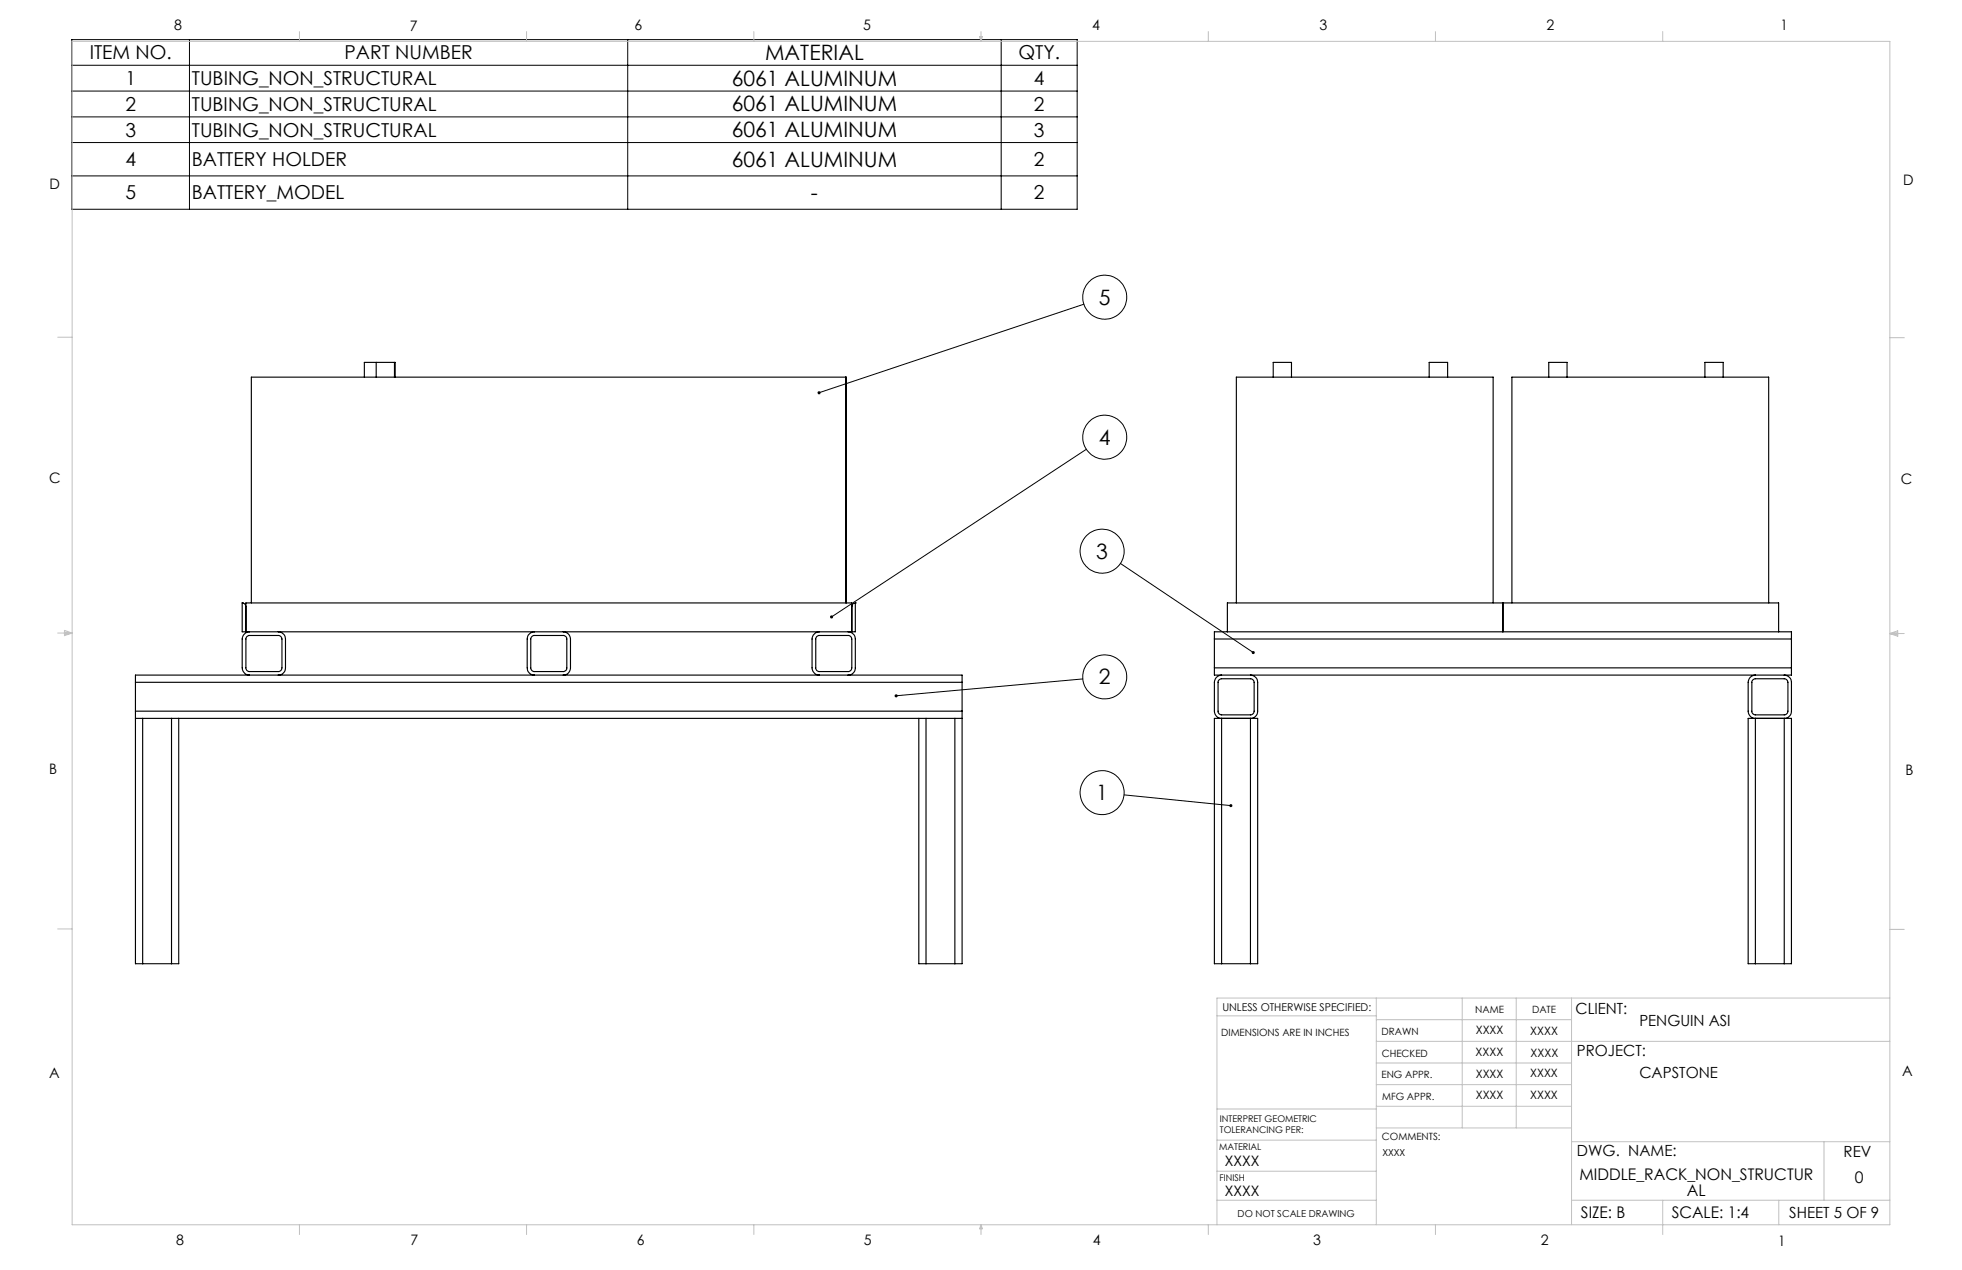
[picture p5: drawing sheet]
<svg xmlns="http://www.w3.org/2000/svg" width="432mm" height="279mm" viewBox="0 0 432 279" stroke-linecap="round" stroke-linejoin="round" font-family="sans-serif">
<g fill="none" stroke="#000" stroke-width=".22">
<path d="M15.8 8.7h221.3v37.3h-221.3zM15.8 14.4h221.3M41.7 8.7v37.3M138.1 8.7v37.3M220.3 8.7v37.3M15.8 20h221.3M15.8 25.7h221.3M15.8 31.4h221.3M15.8 38.7h221.3M238.5 66.9l-58.2 19.5M239.1 98.8l-56.1 36.9M246.6 124l29.2 19.5"/>
<path d="M238.3 149.4l-41.1 3.7M247.4 174.9l23.5 2.3"/>
<circle cx="243.1" cy="65.4" r="4.8"/>
<circle cx="243.1" cy="96.2" r="4.8"/>
<circle cx="242.6" cy="121.3" r="4.8"/>
<circle cx="243.1" cy="148.9" r="4.8"/>
<circle cx="242.6" cy="174.4" r="4.8"/>
</g>
<g fill="none" stroke="#c0c0c0" stroke-width=".22">
<path d="M15.9 9.1h400v260.4h-400zM65.9 6.9v2.2M115.9 6.9v2.2M165.9 6.9v2.2M215.6 8h.6l-.3 1.1zM215.7 8l.2 1.1M215.9 6.9v2.2M216 8l-.1 1.1M265.9 6.9v2.2M315.9 6.9v2.2M365.9 6.9v2.2M12.7 74.2h3.2"/>
<path d="M415.9 74.3h3.2M12.7 139.3h3.2M14.2 139.1l1.7 .2M14.2 138.7l1.7 .6-1.7 .5zM15.9 139.3l-1.7 .3M415.9 139.4h3.2M415.9 139.4l1.8-.6v1.2zM415.9 139.4l1.8 .3M417.7 139.2l-1.8 .2M12.7 204.4h3.2M302.9 219.6v49.9M321.8 219.6v28.5"/>
<path d="M333.7 219.6v28.5M345.9 219.6v49.9M415.9 204.5h3.2M415.9 219.6h-148.1v49.9M267.8 223.5h35.1M302.9 229.1h113M302.9 233.9h43M302.9 224.3h43M302.9 238.6h43M267.8 257.7h35.1M267.8 250.8h35.1M267.8 244h35.1"/>
<path d="M302.9 248.1h43M302.9 243.4h43M345.9 251.2h70M401.4 251.2v12.9M65.9 269.5v2.1M115.9 269.5v2.1M165.9 269.5v2.1M215.9 269.5v2.1M215.9 269.5l.3 .8h-.6zM265.9 269.5v2.1M267.8 264.1h35.1M315.9 269.5v2.1"/>
<path d="M345.9 264.1h70M365.9 264.1v7.5M391.5 264.1v5.4"/>
</g>
<path d="M270.7 177a.34 .34 0 0 0 0 .5 .34 .34 0 0 0 .5-.2l-.3-.1h.3a.33 .33 0 0 0-.2-.3 .33 .33 0 0 0-.3 .1zM275.6 143.3l-.1 .3a.33 .33 0 0 0 .2 .3 .33 .33 0 0 0 .4-.1l-.3-.3 .3 .2a.35 .35 0 0 0-.1-.4 .35 .35 0 0 0-.4 0zM182.7 135.5v.4l.3-.2-.3 .2a.34 .34 0 0 0 .5 .1 .34 .34 0 0 0 0-.5 .34 .34 0 0 0-.5 0zM197 152.9l-.1 .2h.3h-.3a.34 .34 0 0 0 .5 .3 .34 .34 0 0 0 .1-.5 .34 .34 0 0 0-.5 0zM180 86.2v.3l.3-.1-.3 .1a.34 .34 0 0 0 .5 .2 .34 .34 0 0 0 0-.6 .34 .34 0 0 0-.5 .1z" fill="#000"/>
<g fill="none" stroke="#000" stroke-width=".25">
<path d="M82.8 79.7h4M82.8 79.7h-2.6v3.3M82.8 79.7v3.3M86.8 79.7h.2v3.3M86.8 79.7v3.3M186.1 83v49.6M280.2 83v-3.3h4v3.3M314.5 83v-3.3h4.1v3.3M340.9 83v-3.3h4v3.3M375.2 83v-3.3h4v3.3M53.3 132.6h.1M53.3 132.6a.85 .85 0 0 1 .8 .9"/>
<path d="M53.3 132.6v6.4h134.9v-6.4M54.1 139v-6.4h133.4v6.4M54.9 139a1.7 1.7 0 0 0-1.6 1.6v6.3a1.63 1.63 0 0 0 1.6 1.6M55.3 132.6v-49.6h131v49.6M61.2 139a1.63 1.63 0 0 1 1.6 1.6v6.3a1.57 1.57 0 0 1-1.6 1.6M117.2 139.9l.2-.1h6.6a.78 .78 0 0 1 .7 .8v6.3a.78 .78 0 0 1-.7 .8h-6.4a.85 .85 0 0 1-.8-.8v-6.3zM117.6 139a1.63 1.63 0 0 0-1.6 1.6v6.3a1.57 1.57 0 0 0 1.6 1.6M124 139a1.63 1.63 0 0 1 1.6 1.6v6.3a1.57 1.57 0 0 1-1.6 1.6M180.3 139a1.7 1.7 0 0 0-1.6 1.6v6.3a1.63 1.63 0 0 0 1.6 1.6M186.7 139a1.63 1.63 0 0 1 1.5 1.6v6.3a1.57 1.57 0 0 1-1.5 1.6M188.2 132.6a.78 .78 0 0 0-.7 .9M188.2 132.6h.1"/>
<path d="M270.1 139v-6.4h121.3v6.4M272.1 132.6v-49.6h56.5v49.6M330.8 132.6v6.4M332.7 132.6v-49.6h56.6v49.6M29.8 158h1.6M29.8 158v54h1.6M29.8 150.1v-1.6h181.9v1.6M29.8 156.5v1.5M29.8 150.1v6.4M29.8 150.1h181.9M29.8 156.5h181.9M31.4 158h6.3"/>
<path d="M31.4 158v54M37.7 158h1.6M37.7 158v54M39.3 158v54h-1.6M39.3 158h162.9M54.3 140.1l.5-.3h6.4a.85 .85 0 0 1 .9 .8v6.3a.85 .85 0 0 1-.9 .8h-6.3a.78 .78 0 0 1-.8-.8v-6.5zM179.7 140.1l.5-.3h6.5a.85 .85 0 0 1 .8 .8v6.3a.85 .85 0 0 1-.8 .8h-6.4a.78 .78 0 0 1-.8-.8v-6.5zM202.2 158h1.6M202.2 158v54h1.6M203.8 158h6.3M203.8 158v54M210.1 158h1.6"/>
<path d="M210.1 158v54M211.7 158v54h-1.6M211.7 156.5v1.5M211.7 150.1v6.4M267.3 146.9v1.6h127v-1.6M267.3 140.6v-1.6h127v1.6M267.3 140.6v6.3M267.3 146.9h127M267.3 140.6h127M268.3 149.6l.4-.3h6.5a.85 .85 0 0 1 .8 .8v6.4a.85 .85 0 0 1-.8 .8h-6.3a.78 .78 0 0 1-.8-.8v-6.5zM268.9 158h-1.6v54h1.6M268.9 148.5a1.63 1.63 0 0 0-1.6 1.6v6.4a1.57 1.57 0 0 0 1.6 1.5"/>
<path d="M268.9 158v54M268.9 158h6.3M275.2 158h1.6v54h-1.6M275.2 148.5a1.63 1.63 0 0 1 1.6 1.6v6.4a1.57 1.57 0 0 1-1.6 1.5M275.2 158v54M385.8 149.6l.4-.3h6.5a.85 .85 0 0 1 .8 .8v6.4a.85 .85 0 0 1-.8 .8h-6.4a.78 .78 0 0 1-.7-.8v-6.5zM386.3 158h-1.6v54h1.6M386.3 148.5a1.63 1.63 0 0 0-1.6 1.6v6.4a1.57 1.57 0 0 0 1.6 1.5M386.3 158h6.4M386.3 158v54M392.7 158h1.6v54h-1.6M392.7 148.5a1.63 1.63 0 0 1 1.6 1.6v6.4a1.57 1.57 0 0 1-1.6 1.5"/>
<path d="M392.7 158v54M394.3 140.6v6.3M31.4 212h6.3M203.8 212h6.3M268.9 212h6.3M386.3 212h6.4"/>
</g>
<g font-size="4.7">
<text x="168.4" y="13.2">MATERIAL</text>
<text x="161" y="18.9">6061 ALUMINUM</text>
<text x="161" y="24.5">6061 ALUMINUM</text>
<text x="161" y="30.2">6061 ALUMINUM</text>
<text x="161" y="36.7">6061 ALUMINUM</text>
<text x="178.5" y="44">-</text>
<text x="241.9" y="67">5</text>
<text x="241.9" y="97.8">4</text>
<text x="241.3" y="122.9">3</text>
<text x="241.9" y="150.6">2</text>
<text x="241.3" y="176">1</text>
</g>
<g font-size="4.2">
<text x="19.7" y="13">ITEM NO.</text>
<text x="75.8" y="13">PART NUMBER</text>
<text x="224.1" y="13">QTY.</text>
<text x="27.6" y="18.7">1</text>
<text x="42.2" y="18.7">TUBING_NON_STRUCTURAL</text>
<text x="227.6" y="18.7">4</text>
<text x="27.6" y="24.4">2</text>
<text x="42.2" y="24.4">TUBING_NON_STRUCTURAL</text>
<text x="227.6" y="24.4">2</text>
<text x="27.6" y="30">3</text>
<text x="42.2" y="30">TUBING_NON_STRUCTURAL</text>
<text x="227.6" y="30">3</text>
<text x="27.6" y="36.5">4</text>
<text x="42.2" y="36.5">BATTERY HOLDER</text>
<text x="227.6" y="36.5">2</text>
<text x="27.6" y="43.9">5</text>
<text x="42.2" y="43.9">BATTERY_MODEL</text>
<text x="227.6" y="43.9">2</text>
</g>
<g font-size="3.5">
<text x="347.6" y="259.6">MIDDLE_RACK_NON_STRUCTUR</text>
<text x="371.3" y="263.2">AL</text>
<text x="408.2" y="260.2">0</text>
<text x="347.9" y="268">SIZE: B</text>
<text x="367.9" y="268">SCALE: 1:4</text>
</g>
<g font-size="3.4">
<text x="346.8" y="223.1">CLIENT:</text>
<text x="360.8" y="225.8">PENGUIN ASI</text>
<text x="347.1" y="232.3">PROJECT:</text>
<text x="360.8" y="237.1">CAPSTONE</text>
<text x="347.1" y="254.2">DWG. NAME:</text>
<text x="405.7" y="254.5">REV</text>
<text x="393.8" y="267.9">SHEET 5 OF 9</text>
</g>
<g font-size="3.2">
<text x="38.3" y="6.7">8</text>
<text x="90.2" y="6.7">7</text>
<text x="139.7" y="6.5">6</text>
<text x="190" y="6.5">5</text>
<text x="240.4" y="6.5">4</text>
<text x="290.4" y="6.7">3</text>
<text x="340.4" y="6.5">2</text>
<text x="391.9" y="6.7">1</text>
<text x="10.9" y="41.6">D</text>
<text x="418.9" y="40.7">D</text>
<text x="10.9" y="106.3">C</text>
<text x="418.4" y="106.4">C</text>
<text x="10.8" y="170.2">B</text>
<text x="419.4" y="170.6">B</text>
<text x="10.8" y="237.2">A</text>
<text x="418.6" y="236.8">A</text>
<text x="269.6" y="256.5">XXXX</text>
<text x="269.6" y="263.2">XXXX</text>
<text x="38.8" y="273.8">8</text>
<text x="90.4" y="273.8">7</text>
<text x="140.2" y="273.8">6</text>
<text x="190.1" y="273.9">5</text>
<text x="240.5" y="273.8">4</text>
<text x="289" y="273.9">3</text>
<text x="339.1" y="273.8">2</text>
<text x="391.4" y="274.1">1</text>
</g>
<g font-size="2.5">
<text x="324.8" y="227.6">XXXX</text>
<text x="336.8" y="227.7">XXXX</text>
<text x="324.8" y="232.3">XXXX</text>
<text x="336.8" y="232.5">XXXX</text>
<text x="324.8" y="237.1">XXXX</text>
<text x="336.8" y="237">XXXX</text>
<text x="324.8" y="241.9">XXXX</text>
<text x="336.8" y="241.8">XXXX</text>
</g>
<text font-size="2.4" x="269" y="222.4">UNLESS OTHERWISE SPECIFIED:</text>
<g font-size="2.2">
<text x="268.8" y="228">DIMENSIONS ARE IN INCHES</text>
<text x="304.1" y="227.7">DRAWN</text>
<text x="324.7" y="222.9">NAME</text>
<text x="337.2" y="222.9">DATE</text>
<text x="304.1" y="232.6">CHECKED</text>
<text x="304" y="237.2">ENG APPR.</text>
<text x="304.2" y="241.9">MFG APPR.</text>
<text x="304.1" y="250.9">COMMENTS:</text>
</g>
<g font-size="2.1">
<text x="304.2" y="254.3">XXXX</text>
<text x="272.4" y="267.8">DO NOT SCALE DRAWING</text>
</g>
<g font-size="2">
<text x="268.5" y="246.8">INTERPRET GEOMETRIC</text>
<text x="268.5" y="249.4">TOLERANCING PER:</text>
<text x="268.3" y="252.9">MATERIAL</text>
<text x="268.4" y="259.7">FINISH</text>
</g>
</svg>
